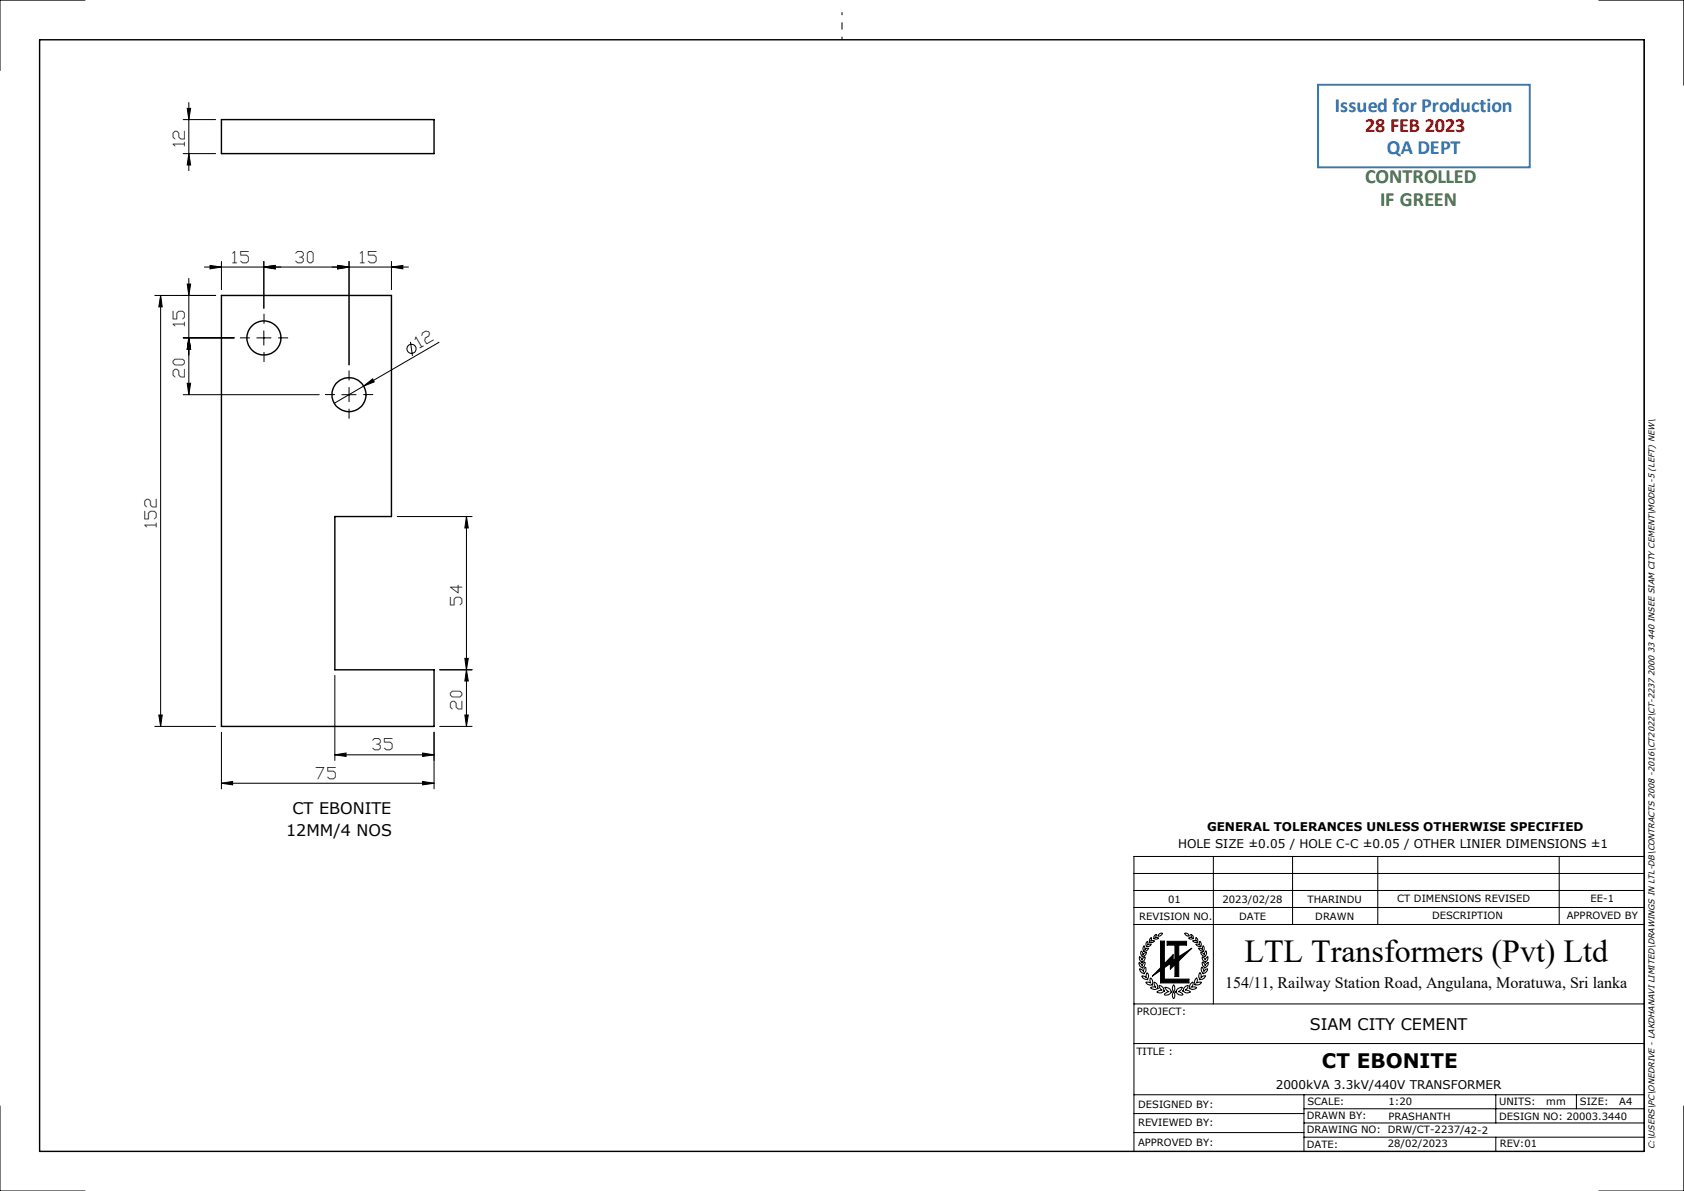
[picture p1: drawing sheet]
<svg xmlns="http://www.w3.org/2000/svg" width="297mm" height="210mm" viewBox="0 0 297 210" stroke-linecap="round" stroke-linejoin="round" font-family="sans-serif">
<g fill="none" stroke="#000" stroke-width=".25">
<path d="M7 7h283v196h-283zM39.1 21.1h37.5v6h-37.5zM39.1 52.1h29.9v39h-9.9v27h17.5v10h-37.5z"/>
<circle cx="46.5" cy="59.6" r="3"/>
<circle cx="61.6" cy="69.6" r="2.99"/>
</g>
<g fill="none" stroke="#000" stroke-width=".18">
<path d="M15 0h-15v12.4M33 19.1h.6l-.3 2zM33.3 18.1v12M282 0h15v15M290 7v196M32.3 21.1h5.7M32.3 27.1h5.7M33.3 27.1l.3 2h-.6zM27.3 52.1h10.7M28.3 52.1l.3 2h-.6zM28.3 52.1v76M32.3 59.6h9"/>
<path d="M33 50.1h.6l-.3 2zM33.3 59.6l.3 2h-.6zM33.3 49.1v20.5M36.1 47.1h35.9M37 46.8l2.1 .3-2.1 .3zM39.1 46.1v5M45.3 59.6h2.5M46.5 47.1l2-.3v.6zM46.5 46.1v8.3M46.5 58.3v2.5M59.5 46.8l2.1 .3-2.1 .3zM61.6 46.1v18.2"/>
<path d="M69 47.1l2-.3v.6zM69 46.1v5M32.3 69.6h24M33 67.6h.6l-.3 2zM60.3 69.6h2.5M61.6 68.3v2.5M64.1 68.1l1.6-1.3 .3 .5zM64.1 68.1l-5.2 3M72.4 60.3l.3 2.5M77.4 60.4l-13.3 7.7M70.1 91.1h13.2M82.3 91.1l.3 2h-.6z"/>
<path d="M82.3 91.1v37M59.1 119.1v15M77.5 118.1h5.8M82 116.1h.6l-.3 2zM82.3 118.1l.3 2h-.6zM27.3 128.1h10.7M28 126.1h.6l-.3 2zM39.1 138.1l1.9-.3v.6zM39.1 129.1v10M39.1 138.1h37.5M59.1 133.1l1.9-.3v.6zM59.1 133.1h17.5"/>
<path d="M74.5 137.8l2.1 .3-2.1 .3zM74.5 132.8l2.1 .3-2.1 .3zM76.6 129.1v10M77.5 128.1h5.8M82 126.1h.6l-.3 2zM200 157h90M200 154h90M214 151v26M228 151v12M243 151v12M275 151v12M290 151h-90v52"/>
<path d="M200 177h90M200 163h90M200 160h90M200.9 169.7l.3 .2 .2 .4 .2-.5 .3-.2a.74 .74 0 0 1-.4 .9v.1a.82 .82 0 0 1-.6-.9zM201 168.7l.4 .6 .2-.4 .4-.2a.65 .65 0 0 1-.6 .8l.1 .1a.77 .77 0 0 1-.5-.9zM201 170.8l.4 .2 .3 .3v-.1a.51 .51 0 0 1 .4-.6v.1a.92 .92 0 0 1-.3 1l-.1-.1a.73 .73 0 0 1-.7-.8zM201.3 167.7l.3 .7 .2-.3 .4-.2a.91 .91 0 0 1-.8 .8l-.2-.5zM201.4 172.1h.4l.4 .3v-.8a.45 .45 0 0 1 .4 .6l-.2 .4v.1a.89 .89 0 0 1-1-.6zM201.8 166.7l.1 .3v.5l.7-.3a.79 .79 0 0 1-.9 .5 .82 .82 0 0 1 .1-1zM202.1 173.2h.4l.5 .1-.1-.1a.58 .58 0 0 1 .1-.7 1.07 1.07 0 0 1 .2 1.2l-.1-.1a.78 .78 0 0 1-1-.4zM202.3 166l.2 .2-.1 .4 .6-.1a.67 .67 0 0 1-.8 .4 .81 .81 0 0 1 .1-.9zM202.8 166.1v.1a.65 .65 0 0 1 .3-.9l-.1 .7 .6-.1a.45 .45 0 0 1-.8 .2"/>
<path d="M203.6 173.1a.88 .88 0 0 1 .5 1.1h.2a.93 .93 0 0 1-1.4 0l.4-.2 .6 .1a1.01 1.01 0 0 1-.3-1zM203.7 164.9l.2-.2-.2 .6 .7 .1a.57 .57 0 0 1-.9 0v-.3zM204.3 164.8l.3-.2h.4a.68 .68 0 0 1-.8 .4zM204.4 173.7a.84 .84 0 0 1 .8 1h.2a.99 .99 0 0 1-1.4 .2l.5-.2 .5-.1a.95 .95 0 0 1-.6-.9zM204.7 165.9h.7v4l1.5-1.6v1l.3-.2v-2.5h-1.4v-.6h3.5v.6h-1.4v2.1l2.3-1.5-2.3 2.2v2.8h-.7v-2.1l-.8 .8v-1l-1 .7v2h4.3v.7h-5v-2.2l-1.5 1 1.5-1.5zM205.4 174.1a.96 .96 0 0 1 1.1 .7h.2a1.08 1.08 0 0 1-1.4 .6l.6-.5h.3l-.5-.4zM207 173.6a1 1 0 0 1 0 1.3 .99 .99 0 0 1 0-1.3zM207 174.9a1 1 0 0 1 0 1.2 .99 .99 0 0 1 0-1.2zM207.6 174.4l.9-.3a1.11 1.11 0 0 1-.7 .8l.5 .1 .4 .4a1.08 1.08 0 0 1-1.4-.6h.2zM208.9 164.6a.63 .63 0 0 1 .8 .5l-.5-.1zM209.1 173.9l.5-.2a.95 .95 0 0 1-.6 .9l.7 .1 .3 .2a.87 .87 0 0 1-1.3-.1h-.1v-.1l.1-.1 .1-.3zM210 164.7a.6 .6 0 0 1 .4 .8v-.1a.54 .54 0 0 1-.8 0l.4-.1h.3z"/>
<path d="M210 173.5l.3-.3a.61 .61 0 0 1-.2 .9l.6-.1 .4 .2a1.03 1.03 0 0 1-1.4 0h.2l-.1-.3zM210.9 172.6l.2-.2 .1 .5-.2 .4 .5-.1h.4a.94 .94 0 0 1-1.2 .4v-.5zM210.9 166.5h.4l.3 .1v-.7a.71 .71 0 0 1 .1 1v-.1a.62 .62 0 0 1-.8-.3zM211.1 166.1l.1 .1a.56 .56 0 0 0-.3-.8l.1 .5h-.7a.62 .62 0 0 0 .8 .2M211.4 167.2h.4l.3 .3 .1-.8a.74 .74 0 0 1 0 1.1l-.1-.1a.64 .64 0 0 1-.7-.5zM211.6 171.5h.1l.1 .4v.5l.4-.3 .4-.1a.89 .89 0 0 1-1.1 .7l.1-.1-.1-.1-.1-.5zM211.8 167.9l.3 .1 .3 .3 .3-.7a.82 .82 0 0 1-.3 1.1v-.1a.63 .63 0 0 1-.6-.7zM211.9 170.5l.3 .4 .1 .4 .3-.3 .4-.2a.81 .81 0 0 1-.9 .8 1.03 1.03 0 0 1-.2-1.1zM212 168.7l.4 .3 .1 .3 .5-.6a.77 .77 0 0 1-.5 .9v-.1a.67 .67 0 0 1-.5-.8zM212.1 169.6l.3 .4 .1 .3 .6-.6a.82 .82 0 0 1-.7 .9v-.1a.69 .69 0 0 1-.3-.9zM0 195v15h15M200 196.3h30"/>
<path d="M200 199.7h30M200 193h90M200 184h90M230 198h60M230 193v10M230 195.5h60M263.8 193v5M278 193v2.5M297 195v15h-15M230 200.5h60M263.8 200.5v2.5"/>
<circle cx="72.6" cy="61.5" r=".82"/>
</g>
<path d="M148.5 7v-4.8" fill="none" stroke="#000" stroke-width=".18" stroke-dasharray="15.2 1.3 1.3 1.3" stroke-dashoffset="14.7" stroke-linecap="butt"/>
<path d="M204.7 165.9h.7v4l1.5-1.6v1l.3-.2v-2.5h-1.4v-.6h3.5v.6h-1.4v2.1l2.3-1.5-2.3 2.2v2.8h-.7v-2.1l-.8 .8v-1l-1 .7v2h4.3v.7h-5v-2.2l-1.5 1 1.5-1.5z" fill-rule="evenodd" fill="#000"/>
<path d="M44.1 59.6h-1.8M46.6 57.1v-1.8M49.1 59.6h1.7M46.6 62.1v1.7M59.1 69.6h-1.8M61.6 67.1v-1.8M61.6 72.1v1.7M64.1 69.6h1.7" fill="none" stroke="#000" stroke-width=".18" stroke-dasharray="15.2 1.3 1.3 1.3" stroke-linecap="butt"/>
<g fill="#000">
<path d="M64.1 68.1l1.6-1.3 .3 .5z"/>
<path d="M33 19.1h.6l-.3 2zM33.3 27.1l.3 2h-.6zM33 50.1h.6l-.3 2zM33.3 59.6l.3 2h-.6zM33.3 59.6l.3 2h-.6zM33 67.6h.6l-.3 2zM28.3 52.1l.3 2h-.6zM28 126.1h.6l-.3 2zM82.3 91.1l.3 2h-.6zM82 116.1h.6l-.3 2z"/>
<path d="M37 46.8l2.1 .3-2.1 .3zM46.5 47.1l2-.3v.6zM39.1 138.1l1.9-.3v.6zM74.5 137.8l2.1 .3-2.1 .3z"/>
<path d="M46.5 47.1l2-.3v.6zM59.5 46.8l2.1 .3-2.1 .3z"/>
<path d="M59.5 46.8l2.1 .3-2.1 .3zM69 47.1l2-.3v.6z"/>
<path d="M59.1 133.1l1.9-.3v.6zM74.5 132.8l2.1 .3-2.1 .3z"/>
<path d="M82 126.1h.6l-.3 2zM82.3 118.1l.3 2h-.6z"/>
</g>
<path d="M232.5 14.9h37.3v14.6h-37.3z" fill="none" stroke="#2e75b6" stroke-width=".34"/>
<text font-size="5.6" x="219.5" y="169.6">LTL Transformers (Pvt) Ltd</text>
<g font-size="3.6" fill="#2e74b5">
<text x="235.4" y="19.7">Issued for Production</text>
<text x="244.6" y="27.1">QA DEPT</text>
</g>
<text font-size="3.6" fill="#f00" x="240.8" y="23.3">28 FEB 2023</text>
<g font-size="3.6" fill="#538135">
<text x="240.8" y="32.3">CONTROLLED</text>
<text x="243.4" y="36.4">IF GREEN</text>
</g>
<text font-size="3.5" x="233.1" y="188.4">CT EBONITE</text>
<g font-size="2.8">
<text x="32.6" y="25.8" transform="rotate(-90 32.6 25.8)">12</text>
<text x="41.1" y="46.3">15</text>
<text x="52.2" y="46.3">30</text>
<text x="63.6" y="46.3">15</text>
<text x="32.6" y="57.6" transform="rotate(-90 32.6 57.6)">15</text>
<text x="74.1" y="61.4" transform="rotate(-30 74.1 61.4)">12</text>
<text x="32.6" y="66.5" transform="rotate(-90 32.6 66.5)">20</text>
<text x="27.6" y="92.8" transform="rotate(-90 27.6 92.8)">152</text>
<text x="81.5" y="106.6" transform="rotate(-90 81.5 106.6)">54</text>
<text x="81.5" y="125" transform="rotate(-90 81.5 125)">20</text>
<text x="55.7" y="137.3">75</text>
<text x="65.7" y="132.3">35</text>
<text x="51.6" y="143.6">CT EBONITE</text>
<text x="50.5" y="147.4">12MM/4 NOS</text>
<text x="216.1" y="174.1">154/11, Railway Station Road, Angulana, Moratuwa, Sri lanka</text>
<text x="231" y="181.6">SIAM CITY CEMENT</text>
</g>
<g font-size="2.1">
<text x="207.8" y="149.6">HOLE SIZE ±0.05 / HOLE C-C ±0.05 / OTHER LINIER DIMENSIONS ±1</text>
<text x="212.9" y="146.4">GENERAL TOLERANCES UNLESS OTHERWISE SPECIFIED</text>
<text x="225" y="191.9">2000kVA 3.3kV/440V TRANSFORMER</text>
</g>
<g font-size="1.8">
<text x="206" y="159.1">01</text>
<text x="215.6" y="159.1">2023/02/28</text>
<text x="230.6" y="159.1">THARINDU</text>
<text x="246.4" y="159.1">CT DIMENSIONS REVISED</text>
<text x="280.5" y="159.1">EE-1</text>
<text x="200.9" y="162.1">REVISION NO.</text>
<text x="218.6" y="162.1">DATE</text>
<text x="232" y="162.1">DRAWN</text>
<text x="252.6" y="162.1">DESCRIPTION</text>
<text x="276.3" y="162.1">APPROVED BY</text>
<text x="200.5" y="179">PROJECT:</text>
<text x="200.4" y="186">TITLE :</text>
<text x="200.7" y="195.4">DESIGNED BY:</text>
<text x="230.5" y="197.4">DRAWN BY:</text>
<text x="230.6" y="194.9">SCALE:</text>
<text x="244.9" y="197.5">PRASHANTH</text>
<text x="244.9" y="194.9">1:20</text>
<text x="264.4" y="197.4">DESIGN NO: 20003.3440</text>
<text x="264.4" y="194.9">UNITS:</text>
<text x="272.7" y="194.9">mm</text>
<text x="278.6" y="194.9">SIZE:</text>
<text x="285.6" y="194.9">A4</text>
<text x="200.7" y="202">APPROVED BY:</text>
<text x="200.7" y="198.6">REVIEWED BY:</text>
<text x="230.5" y="199.9">DRAWING NO: DRW/CT-2237/42-2</text>
<text x="230.5" y="202.4">DATE:</text>
<text x="244.8" y="202.3">28/02/2023</text>
<text x="264.5" y="202.3">REV:01</text>
</g>
<text font-size="1.5" x="291.8" y="202.7" transform="rotate(-90 291.8 202.7)">C:\USERS\PC\ONEDRIVE - LAKDHANAVI LIMITED\DRAWINGS IN LTL-DB\CONTRACTS 2008 -2016\CT2022\CT-2237 2000 33 440 INSEE SIAM CITY CEMENT\MODEL-5 (LEFT) NEW\</text>
</svg>
